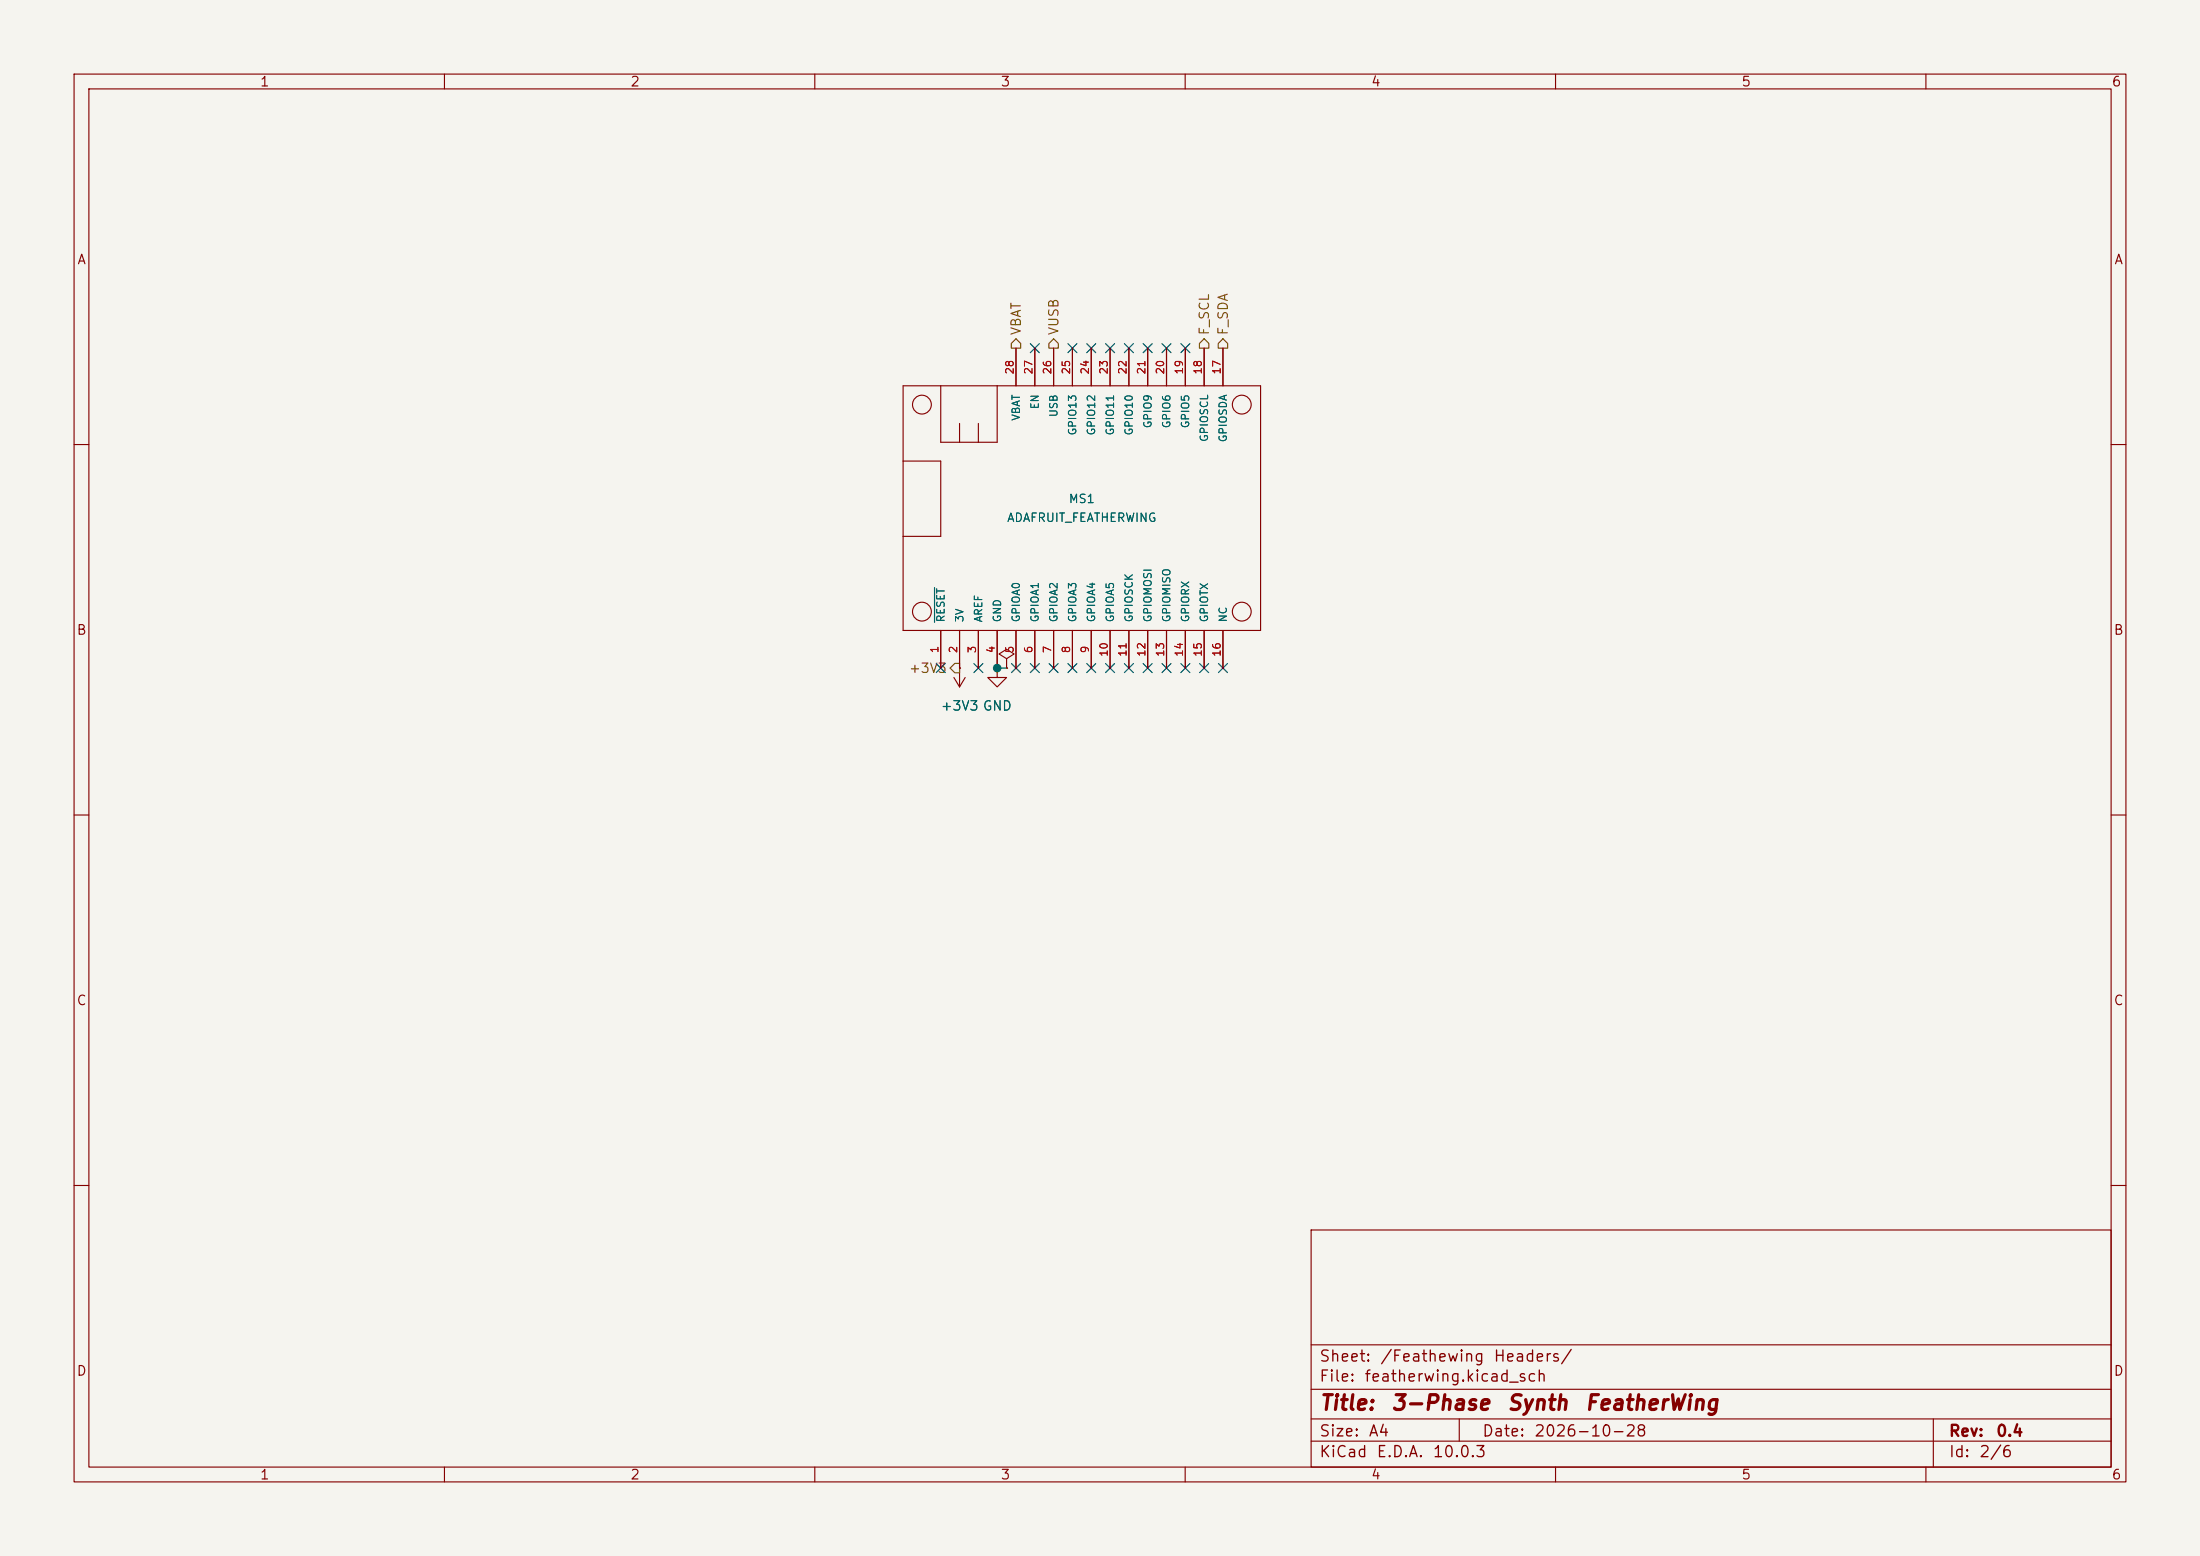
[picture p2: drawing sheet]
<svg xmlns="http://www.w3.org/2000/svg" width="297mm" height="210mm" viewBox="0 0 297 210" stroke-linecap="round" stroke-linejoin="round" font-family="sans-serif">
<path d="M0 0h297v210h-297z" fill="#f5f4ef" stroke="#f5f4ef" stroke-width=".14"/>
<g fill="none" stroke="#840000" stroke-width=".15">
<path d="M10 10h277v190h-277zM12 12h273v186h-273zM60 10v2M110 10v2M160 10v2M210 10v2M260 10v2M121.9 52.1h48.3v33h-48.3zM127 52.1v7.6h7.6v-7.6M129.5 57.2v2.5M132.1 57.2v2.5M137.2 47v5.1"/>
<path d="M139.7 47v5.1M142.2 47v5.1M144.8 47v5.1M147.3 47v5.1M149.9 47v5.1M152.4 47v5.1M154.9 47v5.1M157.5 47v5.1M160 47v5.1M162.6 47v5.1M165.1 47v5.1M10 60h2"/>
<path d="M121.9 62.2h5.1v10.2h-5.1M285 60h2M127 85.1v5.1M128.8 91.4l.7 1.3M129.5 90.2h.1M129.5 85.1v7.6M130.3 91.4l-.8 1.3M132.1 85.1v5.1M134.6 90.2v1.2h1.3l-1.3 1.3-1.3-1.3h1.3M134.6 90.2h.1M134.6 85.1v5.1M135.9 88.9l1-.6-1-.7-1 .7 1 .6v1.3"/>
<path d="M135.9 90.2h.1M137.2 85.1v5.1M139.7 85.1v5.1M142.2 85.1v5.1M144.8 85.1v5.1M147.3 85.1v5.1M149.9 85.1v5.1M152.4 85.1v5.1M154.9 85.1v5.1M157.5 85.1v5.1M160 85.1v5.1M162.6 85.1v5.1"/>
<path d="M165.1 85.1v5.1M10 110h2M285 110h2M10 160h2M177 166h108v32h-108zM285 160h2M60 198v2M110 198v2M160 198v2M177 194.5h108M177 191.5h108M177 187.5h108"/>
<path d="M177 181.5h108M197 191.5v3M210 198v2M260 198v2M261 191.5v6.5"/>
<circle cx="124.5" cy="54.6" r="1.27"/>
<circle cx="167.6" cy="54.6" r="1.27"/>
<circle cx="124.5" cy="82.5" r="1.27"/>
<circle cx="167.6" cy="82.5" r="1.27"/>
</g>
<path d="M126.2 79.3v4.7" fill="none" stroke="#006464" stroke-width=".15"/>
<path d="M137.2 45.7l.6 .7v.6h-1.3v-.6zM142.2 45.7l.7 .7v.6h-1.3v-.6zM162.6 45.7l.6 .7v.6h-1.3v-.6zM165.1 45.7l.6 .7v.6h-1.2v-.6zM128.9 89.5h.6v1.3h-.6l-.6-.6z" fill="none" stroke="#725600" stroke-width=".15"/>
<path d="M134.6 90.2h.1M134.6 90.2h1.3" fill="none" stroke="#009600" stroke-width=".15"/>
<g fill="none" stroke="#000084" stroke-width=".15">
<path d="M139.1 46.4l1.2 1.2M140.3 46.4l-1.2 1.2M144.2 46.4l1.2 1.2M145.4 46.4l-1.2 1.2M146.7 46.4l1.2 1.2M147.9 46.4l-1.2 1.2M149.3 46.4l1.2 1.2M150.5 46.4l-1.2 1.2M151.8 46.4l1.2 1.2M153 46.4l-1.2 1.2M154.3 46.4l1.2 1.2M155.5 46.4l-1.2 1.2"/>
<path d="M156.9 46.4l1.2 1.2M158.1 46.4l-1.2 1.2M159.4 46.4l1.2 1.2M160.6 46.4l-1.2 1.2M126.4 89.6l1.2 1.2M127.6 89.6l-1.2 1.2M131.5 89.6l1.2 1.2M132.7 89.6l-1.2 1.2M136.6 89.6l1.2 1.2M137.8 89.6l-1.2 1.2M139.1 89.6l1.2 1.2M140.3 89.6l-1.2 1.2"/>
<path d="M141.6 89.6l1.2 1.2M142.8 89.6l-1.2 1.2M144.2 89.6l1.2 1.2M145.4 89.6l-1.2 1.2M146.7 89.6l1.2 1.2M147.9 89.6l-1.2 1.2M149.3 89.6l1.2 1.2M150.5 89.6l-1.2 1.2M151.8 89.6l1.2 1.2M153 89.6l-1.2 1.2M154.3 89.6l1.2 1.2M155.5 89.6l-1.2 1.2"/>
<path d="M156.9 89.6l1.2 1.2M158.1 89.6l-1.2 1.2M159.4 89.6l1.2 1.2M160.6 89.6l-1.2 1.2M162 89.6l1.2 1.2M163.2 89.6l-1.2 1.2M164.5 89.6l1.2 1.2M165.7 89.6l-1.2 1.2"/>
</g>
<circle cx="134.6" cy="90.2" r=".51" fill="#009600" stroke="#009600" stroke-width=".14"/>
<g font-size="2" fill="#840000">
<text x="178" y="190.8">Title:</text>
<text x="187.7" y="190.8">3-Phase</text>
<text x="203.3" y="190.8">Synth</text>
<text x="213.8" y="190.8">FeatherWing</text>
</g>
<g font-size="1.5" fill="#840000">
<text x="178" y="184.2">Sheet:</text>
<text x="186.2" y="184.2">/Feathewing</text>
<text x="201.5" y="184.2">Headers/</text>
<text x="178" y="186.9">File:</text>
<text x="184.1" y="186.9">featherwing.kicad_sch</text>
<text x="178" y="197.1">KiCad</text>
<text x="178" y="194.3">Size:</text>
<text x="184.7" y="194.3">A4</text>
<text x="185.7" y="197.1">E.D.A.</text>
<text x="193.3" y="197.1">10.0.3</text>
<text x="200" y="194.3">Date:</text>
<text x="207" y="194.3">2026-10-28</text>
<text x="263" y="194.3">Rev:</text>
<text x="263" y="197.1">Id:</text>
<text x="267.1" y="197.1">2/6</text>
<text x="269.4" y="194.3">0.4</text>
</g>
<g font-size="1.3" fill="#840000">
<text x="35" y="12">1</text>
<text x="85" y="12">2</text>
<text x="135" y="12">3</text>
<text x="185" y="12">4</text>
<text x="235" y="12">5</text>
<text x="285" y="12">6</text>
<text x="10.3" y="36">A</text>
<text x="285.3" y="36">A</text>
<text x="10.3" y="86">B</text>
<text x="285.3" y="86">B</text>
<text x="10.3" y="136">C</text>
<text x="285.3" y="136">C</text>
<text x="10.3" y="186">D</text>
<text x="285.3" y="186">D</text>
<text x="35" y="200">1</text>
<text x="85" y="200">2</text>
<text x="135" y="200">3</text>
<text x="185" y="200">4</text>
<text x="235" y="200">5</text>
<text x="285" y="200">6</text>
</g>
<g font-size="1.3" fill="#725600">
<text x="138.1" y="45.3" transform="rotate(-90 138.1 45.3)">VBAT</text>
<text x="143.2" y="45.3" transform="rotate(-90 143.2 45.3)">VUSB</text>
<text x="163.5" y="45.3" transform="rotate(-90 163.5 45.3)">F_SCL</text>
<text x="166.1" y="45.3" transform="rotate(-90 166.1 45.3)">F_SDA</text>
<text x="122.6" y="91.1">+3V3</text>
</g>
<text font-size="1.3" fill="#006464" x="126.9" y="96.2">+3V3 GND</text>
<g font-size="1.1" fill="#006464">
<text x="135.9" y="70.7">ADAFRUIT_FEATHERWING</text>
<text x="144.2" y="68.2">MS1</text>
</g>
<g font-size="1" fill="#a90000">
<text x="137.1" y="50.6" transform="rotate(-90 137.1 50.6)">28</text>
<text x="139.6" y="50.6" transform="rotate(-90 139.6 50.6)">27</text>
<text x="142.2" y="50.6" transform="rotate(-90 142.2 50.6)">26</text>
<text x="144.7" y="50.6" transform="rotate(-90 144.7 50.6)">25</text>
<text x="147.2" y="50.6" transform="rotate(-90 147.2 50.6)">24</text>
<text x="149.8" y="50.6" transform="rotate(-90 149.8 50.6)">23</text>
<text x="152.3" y="50.6" transform="rotate(-90 152.3 50.6)">22</text>
<text x="154.9" y="50.6" transform="rotate(-90 154.9 50.6)">21</text>
<text x="157.4" y="50.6" transform="rotate(-90 157.4 50.6)">20</text>
<text x="159.9" y="50.6" transform="rotate(-90 159.9 50.6)">19</text>
<text x="162.5" y="50.6" transform="rotate(-90 162.5 50.6)">18</text>
<text x="165" y="50.6" transform="rotate(-90 165 50.6)">17</text>
<text x="126.9" y="88.2" transform="rotate(-90 126.9 88.2)">1</text>
<text x="129.5" y="88.2" transform="rotate(-90 129.5 88.2)">2</text>
<text x="132" y="88.2" transform="rotate(-90 132 88.2)">3</text>
<text x="134.5" y="88.2" transform="rotate(-90 134.5 88.2)">4</text>
<text x="137.1" y="88.2" transform="rotate(-90 137.1 88.2)">5</text>
<text x="139.6" y="88.2" transform="rotate(-90 139.6 88.2)">6</text>
<text x="142.2" y="88.2" transform="rotate(-90 142.2 88.2)">7</text>
<text x="144.7" y="88.2" transform="rotate(-90 144.7 88.2)">8</text>
<text x="147.2" y="88.2" transform="rotate(-90 147.2 88.2)">9</text>
<text x="149.8" y="88.7" transform="rotate(-90 149.8 88.7)">10</text>
<text x="152.3" y="88.7" transform="rotate(-90 152.3 88.7)">11</text>
<text x="154.9" y="88.7" transform="rotate(-90 154.9 88.7)">12</text>
<text x="157.4" y="88.7" transform="rotate(-90 157.4 88.7)">13</text>
<text x="159.9" y="88.7" transform="rotate(-90 159.9 88.7)">14</text>
<text x="162.5" y="88.7" transform="rotate(-90 162.5 88.7)">15</text>
<text x="165" y="88.7" transform="rotate(-90 165 88.7)">16</text>
</g>
<g font-size="1" fill="#006464">
<text x="137.9" y="56.9" transform="rotate(-90 137.9 56.9)">VBAT</text>
<text x="140.5" y="55.3" transform="rotate(-90 140.5 55.3)">EN</text>
<text x="143" y="56.4" transform="rotate(-90 143 56.4)">USB</text>
<text x="145.6" y="58.9" transform="rotate(-90 145.6 58.9)">GPIO13</text>
<text x="148.1" y="58.9" transform="rotate(-90 148.1 58.9)">GPIO12</text>
<text x="150.6" y="58.9" transform="rotate(-90 150.6 58.9)">GPIO11</text>
<text x="153.2" y="58.9" transform="rotate(-90 153.2 58.9)">GPIO10</text>
<text x="155.7" y="57.9" transform="rotate(-90 155.7 57.9)">GPIO9</text>
<text x="158.3" y="57.9" transform="rotate(-90 158.3 57.9)">GPIO6</text>
<text x="160.8" y="57.9" transform="rotate(-90 160.8 57.9)">GPIO5</text>
<text x="163.3" y="59.7" transform="rotate(-90 163.3 59.7)">GPIOSCL</text>
<text x="165.9" y="59.8" transform="rotate(-90 165.9 59.8)">GPIOSDA</text>
<text x="127.8" y="84.1" transform="rotate(-90 127.8 84.1)">RESET</text>
<text x="130.3" y="84.1" transform="rotate(-90 130.3 84.1)">3V</text>
<text x="132.9" y="84.1" transform="rotate(-90 132.9 84.1)">AREF</text>
<text x="135.4" y="84.1" transform="rotate(-90 135.4 84.1)">GND</text>
<text x="137.9" y="84.1" transform="rotate(-90 137.9 84.1)">GPIOA0</text>
<text x="140.5" y="84.1" transform="rotate(-90 140.5 84.1)">GPIOA1</text>
<text x="143" y="84.1" transform="rotate(-90 143 84.1)">GPIOA2</text>
<text x="145.6" y="84.1" transform="rotate(-90 145.6 84.1)">GPIOA3</text>
<text x="148.1" y="84.1" transform="rotate(-90 148.1 84.1)">GPIOA4</text>
<text x="150.6" y="84.1" transform="rotate(-90 150.6 84.1)">GPIOA5</text>
<text x="153.2" y="84.1" transform="rotate(-90 153.2 84.1)">GPIOSCK</text>
<text x="155.7" y="84.1" transform="rotate(-90 155.7 84.1)">GPIOMOSI</text>
<text x="158.3" y="84.1" transform="rotate(-90 158.3 84.1)">GPIOMISO</text>
<text x="160.8" y="84.1" transform="rotate(-90 160.8 84.1)">GPIORX</text>
<text x="163.3" y="84.1" transform="rotate(-90 163.3 84.1)">GPIOTX</text>
<text x="165.9" y="84.1" transform="rotate(-90 165.9 84.1)">NC</text>
</g>
</svg>
